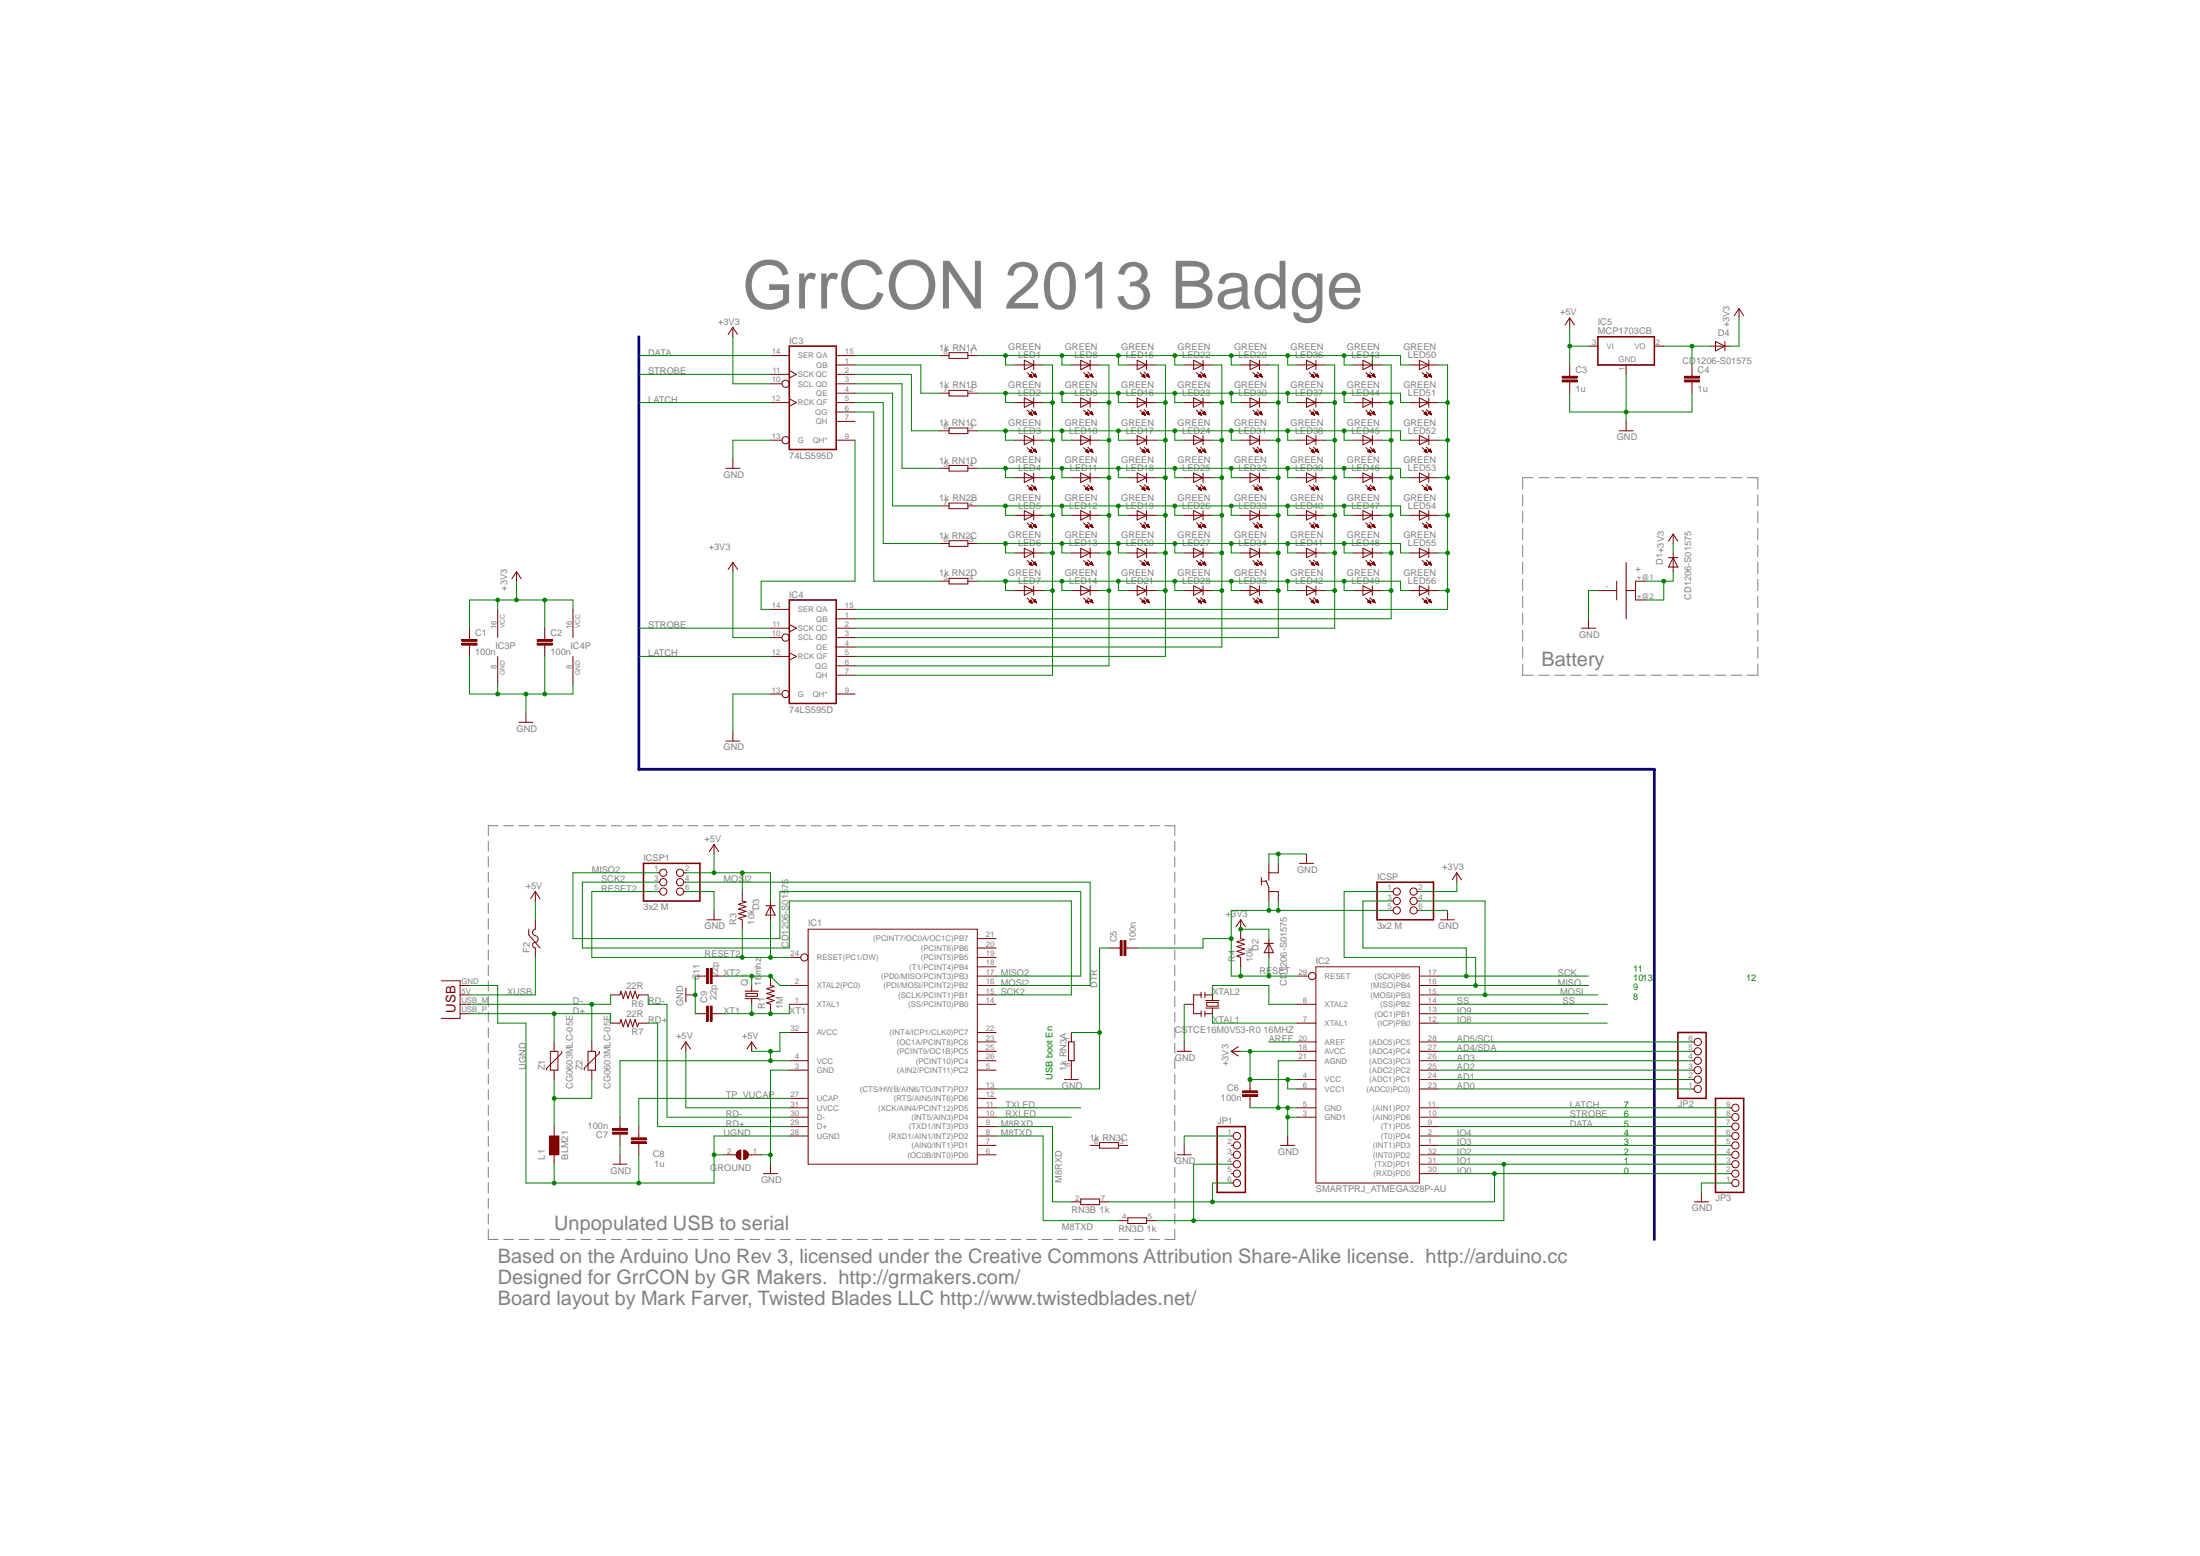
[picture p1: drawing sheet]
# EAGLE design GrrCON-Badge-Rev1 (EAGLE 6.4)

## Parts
B1  KEYSTONE_COIN2450  [3009]
C1  100n  C-EUC0805  [C0805]
C2  100n  C-EUC0805  [C0805]
C3  1u  C-EUC0805  [C0805]
C4  1u  C-EUC0805  [C0805]
C5  100n  C-EUC0805  [C0805]
C6  100n  C-EUC0805  [C0805]
C7  100n  C-EUC0805  [C0805]
C8  1u  C-EUC0805  [C0805]
C9  22p  C-EUC0805  [C0805]
C11  22p  C-EUC0805  [C0805]
D1  CD1206-S01575  DIODE-MINIMELF  [MINIMELF]
D2  CD1206-S01575  DIODE-MINIMELF  [MINIMELF]
D3  CD1206-S01575  DIODE-MINIMELF  [MINIMELF]
D4  CD1206-S01575  DIODE-MINIMELF  [MINIMELF]
F2  PTC-FUSE-US1206  [F1206]
GROUND  SJ  [SJ]
IC1  ATMEGA16U2AU  [SMARTPRJ_TQFP32-08]
IC2  SMARTPRJ_ATMEGA328P-AU  [SMARTPRJ_TQFP32-08]
IC3  74LS595D  [SO16]
IC4  74LS595D  [SO16]
IC5  MCP1703CB  [SOT23]
ICSP  3x2 M  PINHD-2X3  [2X03]
ICSP1  3x2 M  PINHD-2X3  [2X03]
JP1  PINHD-1X6  [1X06]
JP2  PINHD-1X6  [1X06]
JP3  PINHD-1X9  [1X09]
L1  BLM21  WE-CBF_0805  [0805]
LED1  GREEN  LEDCHIPLED_0603  [CHIPLED_0603]
LED2  GREEN  LEDCHIPLED_0603  [CHIPLED_0603]
LED3  GREEN  LEDCHIPLED_0603  [CHIPLED_0603]
LED4  GREEN  LEDCHIPLED_0603  [CHIPLED_0603]
LED5  GREEN  LEDCHIPLED_0603  [CHIPLED_0603]
LED6  GREEN  LEDCHIPLED_0603  [CHIPLED_0603]
LED7  GREEN  LEDCHIPLED_0603  [CHIPLED_0603]
LED8  GREEN  LEDCHIPLED_0603  [CHIPLED_0603]
LED9  GREEN  LEDCHIPLED_0603  [CHIPLED_0603]
LED10  GREEN  LEDCHIPLED_0603  [CHIPLED_0603]
LED11  GREEN  LEDCHIPLED_0603  [CHIPLED_0603]
LED12  GREEN  LEDCHIPLED_0603  [CHIPLED_0603]
LED13  GREEN  LEDCHIPLED_0603  [CHIPLED_0603]
LED14  GREEN  LEDCHIPLED_0603  [CHIPLED_0603]
LED15  GREEN  LEDCHIPLED_0603  [CHIPLED_0603]
LED16  GREEN  LEDCHIPLED_0603  [CHIPLED_0603]
LED17  GREEN  LEDCHIPLED_0603  [CHIPLED_0603]
LED18  GREEN  LEDCHIPLED_0603  [CHIPLED_0603]
LED19  GREEN  LEDCHIPLED_0603  [CHIPLED_0603]
LED20  GREEN  LEDCHIPLED_0603  [CHIPLED_0603]
LED21  GREEN  LEDCHIPLED_0603  [CHIPLED_0603]
LED22  GREEN  LEDCHIPLED_0603  [CHIPLED_0603]
LED23  GREEN  LEDCHIPLED_0603  [CHIPLED_0603]
LED24  GREEN  LEDCHIPLED_0603  [CHIPLED_0603]
LED25  GREEN  LEDCHIPLED_0603  [CHIPLED_0603]
LED26  GREEN  LEDCHIPLED_0603  [CHIPLED_0603]
LED27  GREEN  LEDCHIPLED_0603  [CHIPLED_0603]
LED28  GREEN  LEDCHIPLED_0603  [CHIPLED_0603]
LED29  GREEN  LEDCHIPLED_0603  [CHIPLED_0603]
LED30  GREEN  LEDCHIPLED_0603  [CHIPLED_0603]
LED31  GREEN  LEDCHIPLED_0603  [CHIPLED_0603]
LED32  GREEN  LEDCHIPLED_0603  [CHIPLED_0603]
LED33  GREEN  LEDCHIPLED_0603  [CHIPLED_0603]
LED34  GREEN  LEDCHIPLED_0603  [CHIPLED_0603]
LED35  GREEN  LEDCHIPLED_0603  [CHIPLED_0603]
LED36  GREEN  LEDCHIPLED_0603  [CHIPLED_0603]
LED37  GREEN  LEDCHIPLED_0603  [CHIPLED_0603]
LED38  GREEN  LEDCHIPLED_0603  [CHIPLED_0603]
LED39  GREEN  LEDCHIPLED_0603  [CHIPLED_0603]
LED40  GREEN  LEDCHIPLED_0603  [CHIPLED_0603]
LED41  GREEN  LEDCHIPLED_0603  [CHIPLED_0603]
LED42  GREEN  LEDCHIPLED_0603  [CHIPLED_0603]
LED43  GREEN  LEDCHIPLED_0603  [CHIPLED_0603]
LED44  GREEN  LEDCHIPLED_0603  [CHIPLED_0603]
LED45  GREEN  LEDCHIPLED_0603  [CHIPLED_0603]
LED46  GREEN  LEDCHIPLED_0603  [CHIPLED_0603]
LED47  GREEN  LEDCHIPLED_0603  [CHIPLED_0603]
LED48  GREEN  LEDCHIPLED_0603  [CHIPLED_0603]
LED49  GREEN  LEDCHIPLED_0603  [CHIPLED_0603]
LED50  GREEN  LEDCHIPLED_0603  [CHIPLED_0603]
LED51  GREEN  LEDCHIPLED_0603  [CHIPLED_0603]
LED52  GREEN  LEDCHIPLED_0603  [CHIPLED_0603]
LED53  GREEN  LEDCHIPLED_0603  [CHIPLED_0603]
LED54  GREEN  LEDCHIPLED_0603  [CHIPLED_0603]
LED55  GREEN  LEDCHIPLED_0603  [CHIPLED_0603]
LED56  GREEN  LEDCHIPLED_0603  [CHIPLED_0603]
Q1  16mhz  CRYSTALSM49  [SM49]
R1  1M  R-US_R0805  [R0805]
R3  10k  R-US_R0805  [R0805]
R4  10k  R-US_R0805  [R0805]
R6  22R  R-US_R0805  [R0805]
R7  22R  R-US_R0805  [R0805]
RN1  1k  RESISTOR-DIL_4R-NCAY16  [RESISTOR-DIL_CAY16]
RN2  1k  RESISTOR-DIL_4R-NCAY16  [RESISTOR-DIL_CAY16]
RN3  1k  RESISTOR-DIL_4R-NCAY16  [RESISTOR-DIL_CAY16]
SW1  PTS645SMT  [PTS645SMT]
X1  USBPCB  [USB-A-PCB]
Y2  CSTCE16M0V53-R0 16MHZ  RESONATORMU  [RESONATOR]
Z1  CG0603MLC-05E  VARISTORCN0603  [CT/CN0603]
Z2  CG0603MLC-05E  VARISTORCN0603  [CT/CN0603]

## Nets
+3V3: C1.1 C2.1 C6.2 D1.C D2.C D4.C IC2.4(VCC) IC2.6(VCC1) IC2.18(AVCC) IC3.10(SCL) IC3.16(VCC) IC4.10(SCL) IC4.16(VCC) ICSP.2 R4.2
+5V [usbvcc]: C3.1 C7.1 D3.C F2.2 IC1.4(VCC) IC1.31(UVCC) IC1.32(AVCC) IC5.3(VI) ICSP1.2 R3.2
AD0: IC2.23((ADC0)PC0)) JP2.1
AD1: IC2.24((ADC1)PC1) JP2.2
AD2: IC2.25((ADC2)PC2) JP2.3
AD3: IC2.26((ADC3)PC3) JP2.4
AD4/SDA: IC2.27((ADC4)PC4) JP2.5
AD5/SCL: IC2.28((ADC5)PC5) JP2.6
AREF [aref]: IC2.20(AREF)
D+: R7.2 X1.USB_P(D+) Z1.1
D-: R6.2 X1.USB_M(D-) Z2.1
DATA: IC2.9((T1)PD5) IC3.14(SER) JP3.7
DTR: C5.1 IC1.13((CTS/HWB/AIN6/TO/INT7)PD7) RN3.1
GND [gnd]: B1.- C1.2 C2.2 C3.2 C4.2 C6.1 C7.2 C9.2 C11.2 GROUND.1 IC1.3(GND) IC2.3(GND1) IC2.5(GND) IC2.21(AGND) IC3.8(GND) IC3.13(G) IC4.8(GND) IC4.13(G) IC5.1(GND) ICSP1.6 ICSP.6 JP1.1 JP3.1 RN3.8 SW1.2A SW1.2B Y2.2
IO0: IC2.30((RXD)PD0) JP1.6 JP3.2 RN3.7
IO1: IC2.31((TXD)PD1) JP1.4 JP3.3 RN3.5
IO2: IC2.32((INT0)PD2) JP3.4
IO3: IC2.1((INT1)PD3) JP3.5
IO4: IC2.2((T0)PD4) JP3.6
IO8: IC2.12((ICP)PB0)
IO9: IC2.13((OC1)PB1)
LATCH: IC2.11((AIN1)PD7) IC3.12(RCK) IC4.12(RCK) JP3.9
M8RXD: IC1.9((TXD1/INT3)PD3) RN3.2
M8TXD: IC1.8((RXD1/AIN1/INT2)PD2) RN3.4
MISO: IC2.16((MISO)PB4) ICSP.1
MISO2: IC1.17((PD0/MISO/PCINT3)PB3) ICSP1.1
MOSI: IC2.15((MOSI)PB3) ICSP.4
MOSI2: IC1.16((PDI/MOSI/PCINT2)PB2) ICSP1.4
N$1: IC4.7(QH) LED1.C LED2.C LED3.C LED4.C LED5.C LED6.C LED7.C
N$2: LED2.A LED9.A LED16.A LED23.A LED30.A LED37.A LED44.A LED51.A RN1.2
N$3: IC3.6(QG) RN2.5
N$4: LED3.A LED10.A LED17.A LED24.A LED31.A LED38.A LED45.A LED52.A RN1.3
N$5: LED4.A LED11.A LED18.A LED25.A LED32.A LED39.A LED46.A LED53.A RN1.4
N$6: IC3.9(QH*) IC4.14(SER)
N$7: IC3.5(QF) RN2.6
N$8: IC3.4(QE) RN2.7
N$9: IC3.3(QD) RN1.5
N$10: IC4.6(QG) LED8.C LED9.C LED10.C LED11.C LED12.C LED13.C LED14.C
N$11: IC3.2(QC) RN1.6
N$12: IC3.1(QB) RN1.7
N$13: IC3.15(QA) RN1.8
N$14: B1.+@1(+) B1.+@2(+) D1.A
N$15: C4.1 D4.A IC5.2(VO)
N$18: IC4.5(QF) LED15.C LED16.C LED17.C LED18.C LED19.C LED20.C LED21.C
N$26: IC4.4(QE) LED22.C LED23.C LED24.C LED25.C LED26.C LED27.C LED28.C
N$34: IC4.3(QD) LED29.C LED30.C LED31.C LED32.C LED33.C LED34.C LED35.C
N$44: IC4.2(QC) LED36.C LED37.C LED38.C LED39.C LED40.C LED41.C LED42.C
N$52: IC4.1(QB) LED43.C LED44.C LED45.C LED46.C LED47.C LED48.C LED49.C
N$60: IC4.15(QA) LED50.C LED51.C LED52.C LED53.C LED54.C LED55.C LED56.C
N$64: LED5.A LED12.A LED19.A LED26.A LED33.A LED40.A LED47.A LED54.A RN2.2
N$65: LED6.A LED13.A LED20.A LED27.A LED34.A LED41.A LED48.A LED55.A RN2.3
N$66: LED7.A LED14.A LED21.A LED28.A LED35.A LED42.A LED49.A LED56.A RN2.4
N$67: LED1.A LED8.A LED15.A LED22.A LED29.A LED36.A LED43.A LED50.A RN1.1
RD+: IC1.29(D+) R7.1
RD-: IC1.30(D-) R6.1
RESET: C5.2 D2.A IC2.29(RESET) ICSP.5 R4.1 SW1.1A SW1.1B
RESET2: D3.A IC1.24(RESET(PC1/DW)) ICSP1.5 R3.1
RXLED: IC1.10((INT5/AIN3)PD4)
SCK: IC2.17((SCK)PB5) ICSP.3
SCK2: IC1.15((SCLK/PCINT1)PB1) ICSP1.3
SS: IC2.14((SS)PB2)
STROBE: IC2.10((AIN0)PD6) IC3.11(SCK) IC4.11(SCK) JP3.8
TP_VUCAP: C8.1 IC1.27(UCAP)
TXLED: IC1.11((XCK/AIN4/PCINT12)PD5)
UGND [gnd]: C8.2 GROUND.2 IC1.28(UGND) L1.1 X1.GND
USHIELD [gnd]: L1.2 Z1.2 Z2.2
XT1: C9.1 IC1.1(XTAL1) Q1.1 R1.1
XT2: C11.1 IC1.2(XTAL2(PC0)) Q1.2 R1.2
XTAL1: IC2.7(XTAL1) Y2.3
XTAL2: IC2.8(XTAL2) Y2.1
XUSB [usbvcc]: F2.1 X1.5V(VBUS)
Unconnected: IC1.5((AIN2/PCINT11)PC2) IC1.6((OC0B/INT0)PD0) IC1.7((AIN0/INT1)PD1) IC1.12((RTS/AIN5/INT6)PD6) IC1.14((SS/PCINT0)PB0) IC1.18((T1/PCINT4)PB4) IC1.19((PCINT5)PB5) IC1.20((PCINT6)PB6) IC1.21((PCINT7/OC0A/OC1C)PB7) IC1.22((INT4/ICP1/CLK0)PC7) IC1.23((OC1A/PCINT8)PC6) IC1.25((PCINT9/OC1B)PC5) IC1.26((PCINT10)PC4) IC3.7(QH) IC4.9(QH*) JP1.2 JP1.3 JP1.5 RN2.1 RN2.8 RN3.3 RN3.6

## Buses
DATA,STROBE,LATCH

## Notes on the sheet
- GrrCON 2013 Badge
- Battery
- 11
- 10 | 13 | 12
- 9
- 8
- USB boot En
- 7
- 6
- 5
- 4
- 3
- 2
- 1
- 0
- Unpopulated USB to serial
- Based on the Arduino Uno Rev 3, licensed under the Creative Commons Attribution Share-Alike license.  http://arduino.cc
  Designed for GrrCON by GR Makers.  http://grmakers.com/
  Board layout by Mark Farver, Twisted Blades LLC http://www.twistedblades.net/
